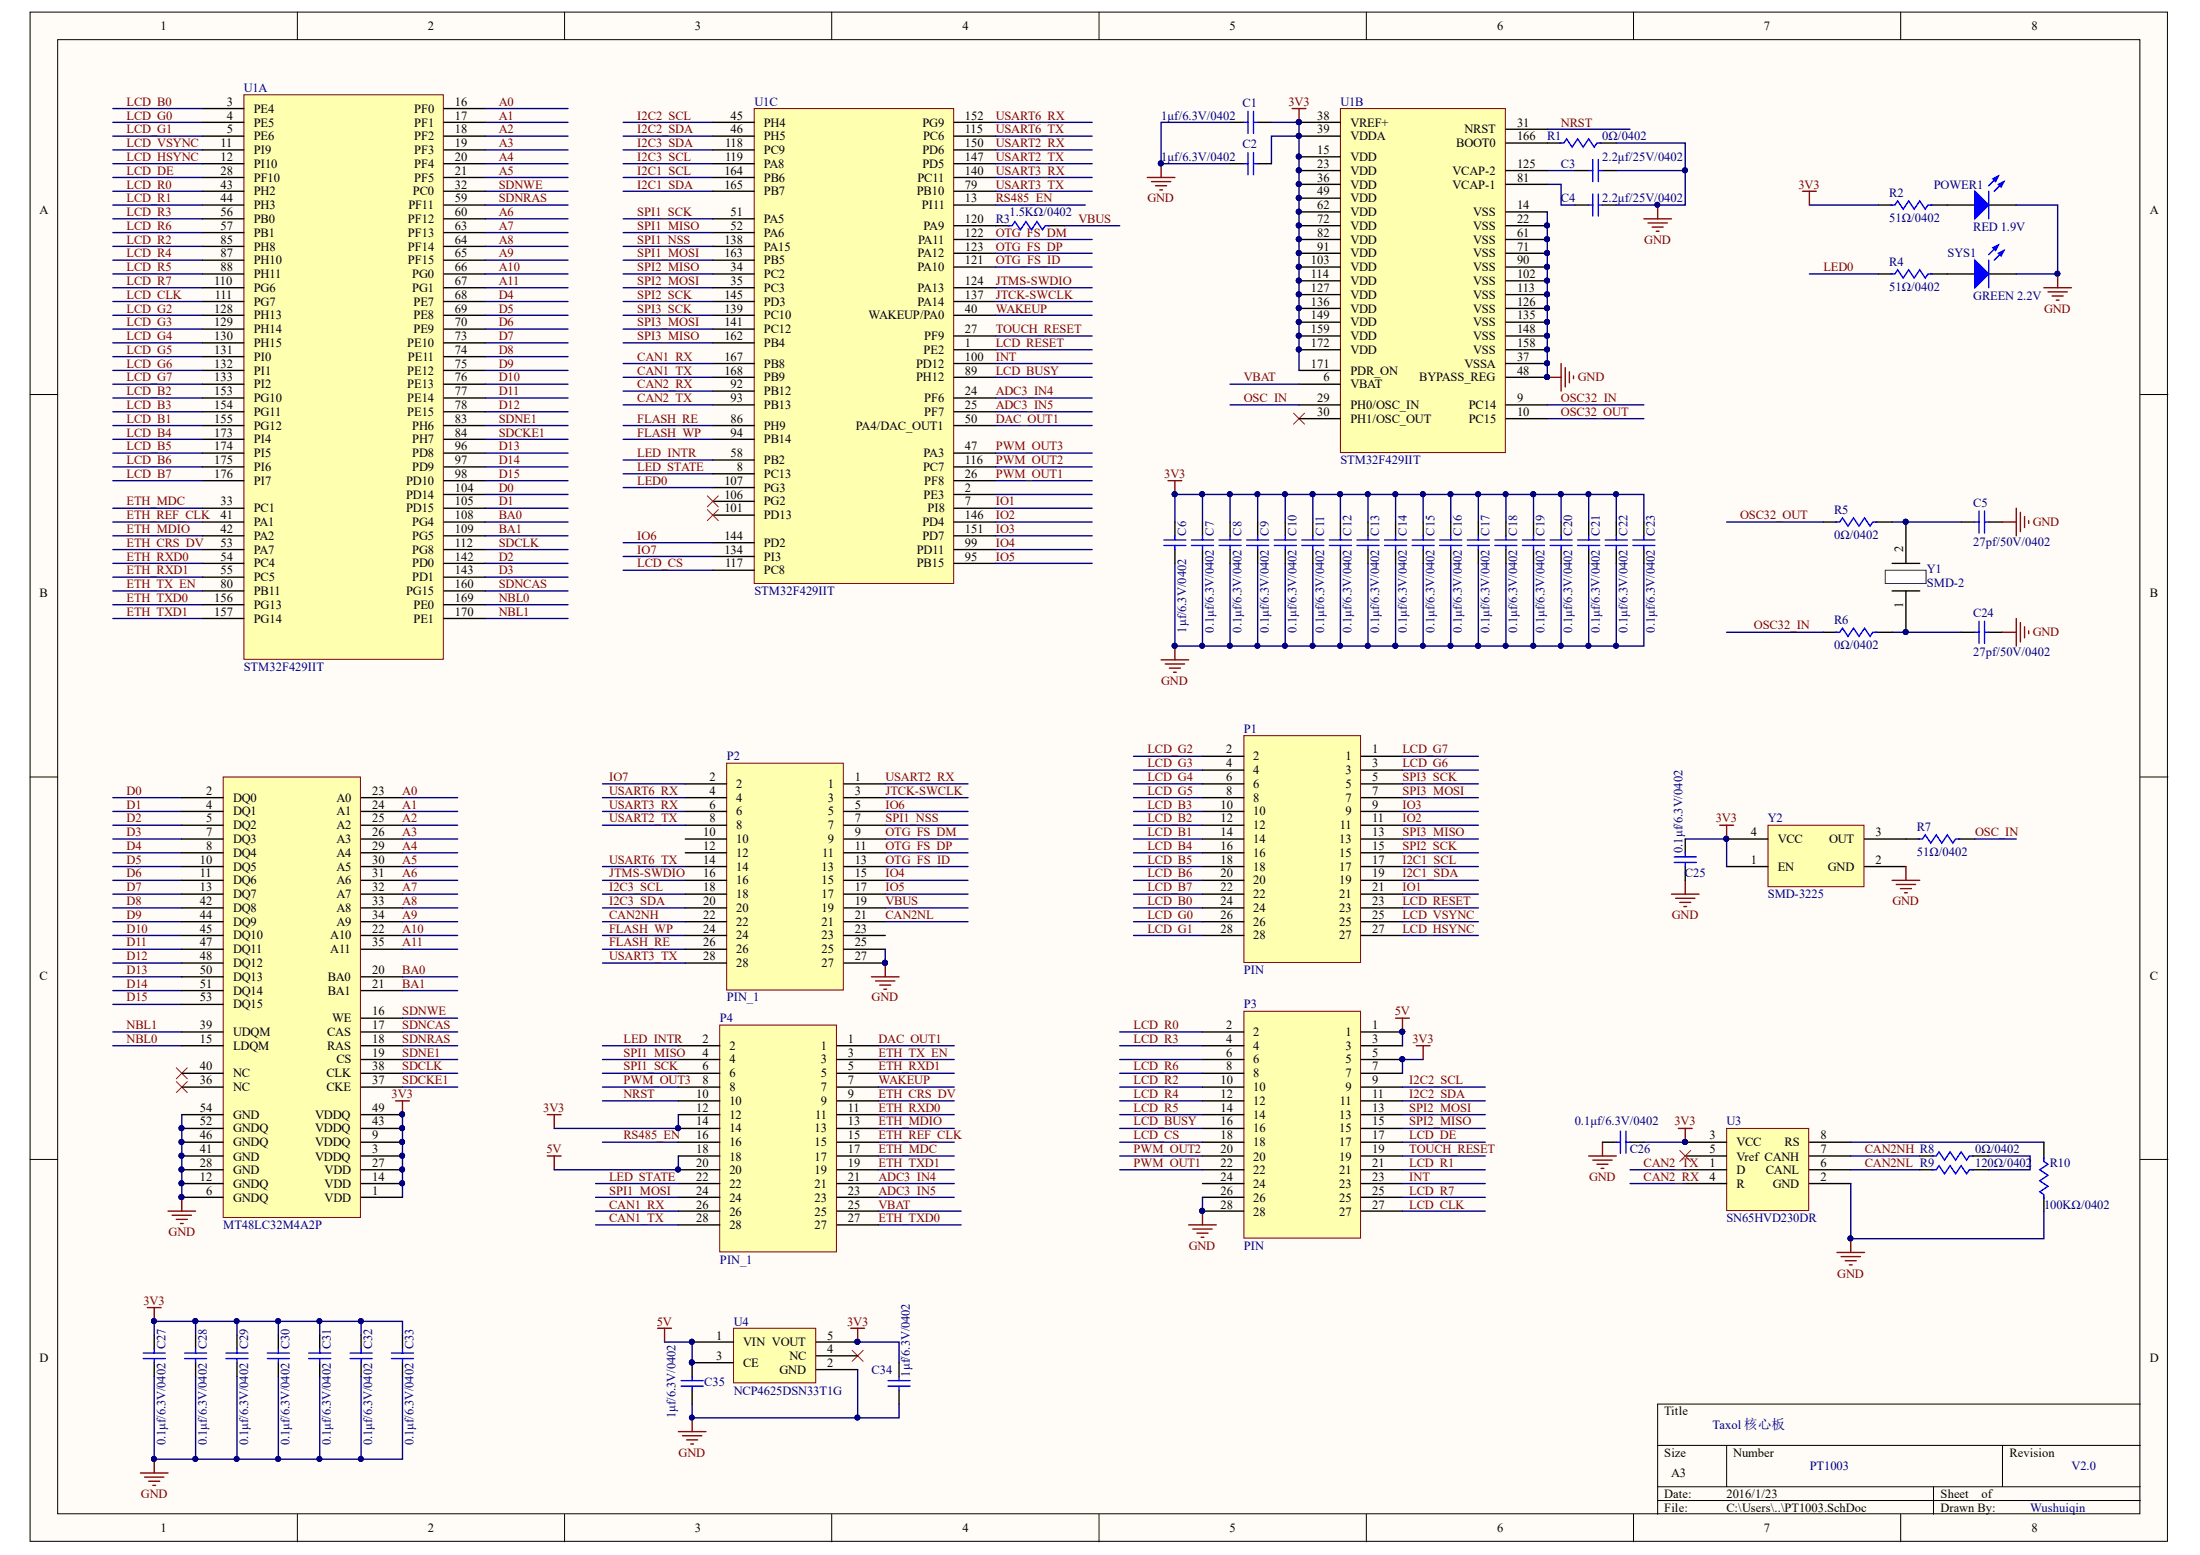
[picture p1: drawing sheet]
# Altium project PT1003.PrjPCB
1 sheet, 57 parts. Net scope: global (net labels, ports and power ports of the same name join across sheets).
Board file: PT1003.PcbDoc

## Sheet PT1003.SchDoc
size A3

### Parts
C1  1μf/6.3V/0402  [CAPACITOR_0402]
C2  1μf/6.3V/0402  [CAPACITOR_0402]
C3  2.2μf/25V/0402  [CAPACITOR_0402]
C4  2.2μf/25V/0402  [CAPACITOR_0402]
C5  27pf/50V/0402  [CAPACITOR_0402]
C6  1μf/6.3V/0402  [CAPACITOR_0402]
C7  0.1μf/6.3V/0402  [CAPACITOR_0402]
C8  0.1μf/6.3V/0402  [CAPACITOR_0402]
C9  0.1μf/6.3V/0402  [CAPACITOR_0402]
C10  0.1μf/6.3V/0402  [CAPACITOR_0402]
C11  0.1μf/6.3V/0402  [CAPACITOR_0402]
C12  0.1μf/6.3V/0402  [CAPACITOR_0402]
C13  0.1μf/6.3V/0402  [CAPACITOR_0402]
C14  0.1μf/6.3V/0402  [CAPACITOR_0402]
C15  0.1μf/6.3V/0402  [CAPACITOR_0402]
C16  0.1μf/6.3V/0402  [CAPACITOR_0402]
C17  0.1μf/6.3V/0402  [CAPACITOR_0402]
C18  0.1μf/6.3V/0402  [CAPACITOR_0402]
C19  0.1μf/6.3V/0402  [CAPACITOR_0402]
C20  0.1μf/6.3V/0402  [CAPACITOR_0402]
C21  0.1μf/6.3V/0402  [CAPACITOR_0402]
C22  0.1μf/6.3V/0402  [CAPACITOR_0402]
C23  0.1μf/6.3V/0402  [CAPACITOR_0402]
C24  27pf/50V/0402  [CAPACITOR_0402]
C25  0.1μf/6.3V/0402  [CAPACITOR_0402]
C26  0.1μf/6.3V/0402  [CAPACITOR_0402]
C27  0.1μf/6.3V/0402  [CAPACITOR_0402]
C28  0.1μf/6.3V/0402  [CAPACITOR_0402]
C29  0.1μf/6.3V/0402  [CAPACITOR_0402]
C30  0.1μf/6.3V/0402  [CAPACITOR_0402]
C31  0.1μf/6.3V/0402  [CAPACITOR_0402]
C32  0.1μf/6.3V/0402  [CAPACITOR_0402]
C33  0.1μf/6.3V/0402  [CAPACITOR_0402]
C34  1μf/6.3V/0402  [CAPACITOR_0402]
C35  1μf/6.3V/0402  [CAPACITOR_0402]
P1  HEADER 14X2  [PIN]
P2  HEADER 14X2  [PIN_1]
P3  HEADER 14X2  [PIN]
P4  HEADER 14X2  [PIN_1]
POWER  LS Q971-KN-1  [LED]
R1  0Ω/0402  [RESSISTANCE_0402]
R2  51Ω/0402  [RESSISTANCE_0402]
R3  1.5KΩ/0402  [RESSISTANCE_0402]
R4  51Ω/0402  [RESSISTANCE_0402]
R5  0Ω/0402  [RESSISTANCE_0402]
R6  0Ω/0402  [RESSISTANCE_0402]
R7  51Ω/0402  [RESSISTANCE_0402]
R8  0Ω/0402  [RESSISTANCE_0402]
R9  120Ω/0402  [RESSISTANCE_0402]
R10  100KΩ/0402  [RESSISTANCE_0402]
SYS1  LG Q971-KN-1  [LED]
U1  STM32F429IIT  [STM32F429IIT]  (parts A,B,C of 3)
U2  MT48LC32M4A2P  [IS42S16400J]
U3  SN65HVD230DR  [SN65HVD230]
U4  NCP4625DSN33T1G  [NCP4625DSN33T1G]
Y1  SMD-2  [SMD-2]
Y2  SMD-3225  [X032]

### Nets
3V3: C1.2 C2.2 C6.2 C7.2 C8.2 C9.2 C10.2 C11.2 C12.2 C13.2 C14.2 C15.2 C16.2 C17.2 C18.2 C19.2 C20.2 C21.2 C22.2 C23.2 C25.2 C26.1 C27.2 C28.2 C29.2 C30.2 C31.2 C32.2 C33.2 C34.2 P3.5 P3.7 P4.12 P4.14 R2.1 U1.15(VDD) U1.23(VDD) U1.36(VDD) U1.38(VREF+) U1.39(VDDA) U1.49(VDD) U1.62(VDD) U1.72(VDD) U1.82(VDD) U1.91(VDD) U1.103(VDD) U1.114(VDD) U1.127(VDD) U1.136(VDD) U1.149(VDD) U1.159(VDD) U1.171(PDR_ON) U1.172(VDD) U2.1(VDD) U2.3(VDDQ) U2.9(VDDQ) U2.14(VDD) U2.27(VDD) U2.43(VDDQ) U2.49(VDDQ) U3.3(VCC) U4.5(VOUT) Y2.1(EN) Y2.4(VCC)
5V: C35.2 P3.1 P3.3 P4.18 P4.20 U4.1(VIN) U4.3(CE)
GND: C1.1 C2.1 C3.1 C4.1 C5.2 C6.1 C7.1 C8.1 C9.1 C10.1 C11.1 C12.1 C13.1 C14.1 C15.1 C16.1 C17.1 C18.1 C19.1 C20.1 C21.1 C22.1 C23.1 C24.2 C25.1 C26.2 C27.1 C28.1 C29.1 C30.1 C31.1 C32.1 C33.1 C34.1 C35.1 P2.25 P2.27 P3.26 P3.28 POWER.2(K) R1.2 R10.1 SYS1.2(K) U1.14(VSS) U1.22(VSS) U1.37(VSSA) U1.48(BYPASS_REG) U1.61(VSS) U1.71(VSS) U1.90(VSS) U1.102(VSS) U1.113(VSS) U1.126(VSS) U1.135(VSS) U1.148(VSS) U1.158(VSS) U2.6(GNDQ) U2.12(GNDQ) U2.28(GND) U2.41(GND) U2.46(GNDQ) U2.52(GNDQ) U2.54(GND) U3.2(GND) U4.2(GND) Y2.2(GND)
A0: U1.16(PF0) U2.23(A0)
A1: U1.17(PF1) U2.24(A1)
A2: U1.18(PF2) U2.25(A2)
A3: U1.19(PF3) U2.26(A3)
A4: U1.20(PF4) U2.29(A4)
A5: U1.21(PF5) U2.30(A5)
A6: U1.60(PF12) U2.31(A6)
A7: U1.63(PF13) U2.32(A7)
A8: U1.64(PF14) U2.33(A8)
A9: U1.65(PF15) U2.34(A9)
A10: U1.66(PG0) U2.22(A10)
A11: U1.67(PG1) U2.35(A11)
ADC3_IN4: P4.21 U1.24(PF6)
ADC3_IN5: P4.23 U1.25(PF7)
BA0: U1.108(PG4) U2.20(BA0)
BA1: U1.109(PG5) U2.21(BA1)
CAN1_RX: P4.26 U1.167(PB8)
CAN1_TX: P4.28 U1.168(PB9)
CAN2_RX: U1.92(PB12) U3.4(R)
CAN2_TX: U1.93(PB13) U3.1(D)
CAN2NH: P2.22 R8.1 U3.7(CANH)
CAN2NL: P2.21 R9.1 U3.6(CANL)
D0: U1.104(PD14) U2.2(DQ0)
D1: U1.105(PD15) U2.4(DQ1)
D2: U1.142(PD0) U2.5(DQ2)
D3: U1.143(PD1) U2.7(DQ3)
D4: U1.68(PE7) U2.8(DQ4)
D5: U1.69(PE8) U2.10(DQ5)
D6: U1.70(PE9) U2.11(DQ6)
D7: U1.73(PE10) U2.13(DQ7)
D8: U1.74(PE11) U2.42(DQ8)
D9: U1.75(PE12) U2.44(DQ9)
D10: U1.76(PE13) U2.45(DQ10)
D11: U1.77(PE14) U2.47(DQ11)
D12: U1.78(PE15) U2.48(DQ12)
D13: U1.96(PD8) U2.50(DQ13)
D14: U1.97(PD9) U2.51(DQ14)
D15: U1.98(PD10) U2.53(DQ15)
DAC_OUT1: P4.1 U1.50(PA4/DAC_OUT1)
ETH_CRS_DV: P4.9 U1.53(PA7)
ETH_MDC: P4.17 U1.33(PC1)
ETH_MDIO: P4.13 U1.42(PA2)
ETH_REF_CLK: P4.15 U1.41(PA1)
ETH_RXD0: P4.11 U1.54(PC4)
ETH_RXD1: P4.5 U1.55(PC5)
ETH_TX_EN: P4.3 U1.80(PB11)
ETH_TXD0: P4.27 U1.156(PG13)
ETH_TXD1: P4.19 U1.157(PG14)
FLASH_RE: P2.26 U1.86(PH9)
FLASH_WP: P2.24 U1.94(PB14)
I2C1_SCL: P1.17 U1.164(PB6)
I2C1_SDA: P1.19 U1.165(PB7)
I2C2_SCL: P3.9 U1.45(PH4)
I2C2_SDA: P3.11 U1.46(PH5)
I2C3_SCL: P2.18 U1.119(PA8)
I2C3_SDA: P2.20 U1.118(PC9)
INT: P3.23 U1.100(PD12)
IO1: P1.21 U1.7(PI8)
IO2: P1.11 U1.146(PD4)
IO3: P1.9 U1.151(PD7)
IO4: P2.15 U1.99(PD11)
IO5: P2.17 U1.95(PB15)
IO6: P2.5 U1.144(PD2)
IO7: P2.2 U1.134(PI3)
JTCK-SWCLK: P2.3 U1.137(PA14)
JTMS-SWDIO: P2.16 U1.124(PA13)
LCD_B0: P1.24 U1.3(PE4)
LCD_B1: P1.14 U1.155(PG12)
LCD_B2: P1.12 U1.153(PG10)
LCD_B3: P1.10 U1.154(PG11)
LCD_B4: P1.16 U1.173(PI4)
LCD_B5: P1.18 U1.174(PI5)
LCD_B6: P1.20 U1.175(PI6)
LCD_B7: P1.22 U1.176(PI7)
LCD_BUSY: P3.16 U1.89(PH12)
LCD_CLK: P3.27 U1.111(PG7)
LCD_CS: P3.18 U1.117(PC8)
LCD_DE: P3.17 U1.28(PF10)
LCD_G0: P1.26 U1.4(PE5)
LCD_G1: P1.28 U1.5(PE6)
LCD_G2: P1.2 U1.128(PH13)
LCD_G3: P1.4 U1.129(PH14)
LCD_G4: P1.6 U1.130(PH15)
LCD_G5: P1.8 U1.131(PI0)
LCD_G6: P1.3 U1.132(PI1)
LCD_G7: P1.1 U1.133(PI2)
LCD_HSYNC: P1.27 U1.12(PI10)
LCD_R0: P3.2 U1.43(PH2)
LCD_R1: P3.21 U1.44(PH3)
LCD_R2: P3.10 U1.85(PH8)
LCD_R3: P3.4 U1.56(PB0)
LCD_R4: P3.12 U1.87(PH10)
LCD_R5: P3.14 U1.88(PH11)
LCD_R6: P3.8 U1.57(PB1)
LCD_R7: P3.25 U1.110(PG6)
LCD_RESET: P1.23 U1.1(PE2)
LCD_VSYNC: P1.25 U1.11(PI9)
LED0: R4.1 U1.107(PG3)
LED_INTR: P4.2 U1.58(PB2)
LED_STATE: P4.22 U1.8(PC13)
NBL0: U1.169(PE0) U2.15(LDQM)
NBL1: U1.170(PE1) U2.39(UDQM)
NRST: P4.10 U1.31(NRST)
OSC32_IN: R6.1 U1.9(PC14)
OSC32_OUT: R5.1 U1.10(PC15)
OSC_IN: R7.2 U1.29(PH0/OSC_IN)
OTG_FS_DM: P2.9 U1.122(PA11)
OTG_FS_DP: P2.11 U1.123(PA12)
OTG_FS_ID: P2.13 U1.121(PA10)
PWM_OUT1: P3.22 U1.26(PF8)
PWM_OUT2: P3.20 U1.116(PC7)
PWM_OUT3: P4.8 U1.47(PA3)
RS485_EN: P4.16 U1.13(PI11)
SDCKE1: U1.84(PH7) U2.37(CKE)
SDCLK: U1.112(PG8) U2.38(CLK)
SDNCAS: U1.160(PG15) U2.17(CAS)
SDNE1: U1.83(PH6) U2.19(CS)
SDNRAS: U1.59(PF11) U2.18(RAS)
SDNWE: U1.32(PC0) U2.16(WE)
SPI1_MISO: P4.4 U1.52(PA6)
SPI1_MOSI: P4.24 U1.163(PB5)
SPI1_NSS: P2.7 U1.138(PA15)
SPI1_SCK: P4.6 U1.51(PA5)
SPI2_MISO: P3.15 U1.34(PC2)
SPI2_MOSI: P3.13 U1.35(PC3)
SPI2_SCK: P1.15 U1.145(PD3)
SPI3_MISO: P1.13 U1.162(PB4)
SPI3_MOSI: P1.7 U1.141(PC12)
SPI3_SCK: P1.5 U1.139(PC10)
TOUCH_RESET: P3.19 U1.27(PF9)
USART2_RX: P2.1 U1.150(PD6)
USART2_TX: P2.8 U1.147(PD5)
USART3_RX: P2.6 U1.140(PC11)
USART3_TX: P2.28 U1.79(PB10)
USART6_RX: P2.4 U1.152(PG9)
USART6_TX: P2.14 U1.115(PC6)
VBAT: P4.25 U1.6(VBAT)
VBUS: P2.19 R3.2
WAKEUP: P4.7 U1.40(WAKEUP/PA0)
NetC3_2: C3.2 U1.125(VCAP-2)
NetC4_2: C4.2 U1.81(VCAP-1)
NetC5_1: C5.1 R5.2 Y1.2
NetC24_1: C24.1 R6.2 Y1.1
NetPOWER_1: POWER.1(A) R2.2
NetR1_1: R1.1 U1.166(BOOT0)
NetR3_1: R3.1 U1.120(PA9)
NetR4_2: R4.2 SYS1.1(A)
NetR7_1: R7.1 Y2.3(OUT)
NetR8_2: R8.2 R9.2
NetR10_2: R10.2 U3.8(RS)

Not connected (* = marked no-connect by the designer): P2 10 12 23; P3 6 24; U1 2(PE3) 30(PH1/OSC_OUT)* 101(PD13)* 106(PG2)*; U2 36(NC)* 40(NC)*; U3 5(Vref)*; U4 4(NC)*

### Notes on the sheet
- Taxol 核心板
- PT1003
- V2.0
- Wushuiqin
